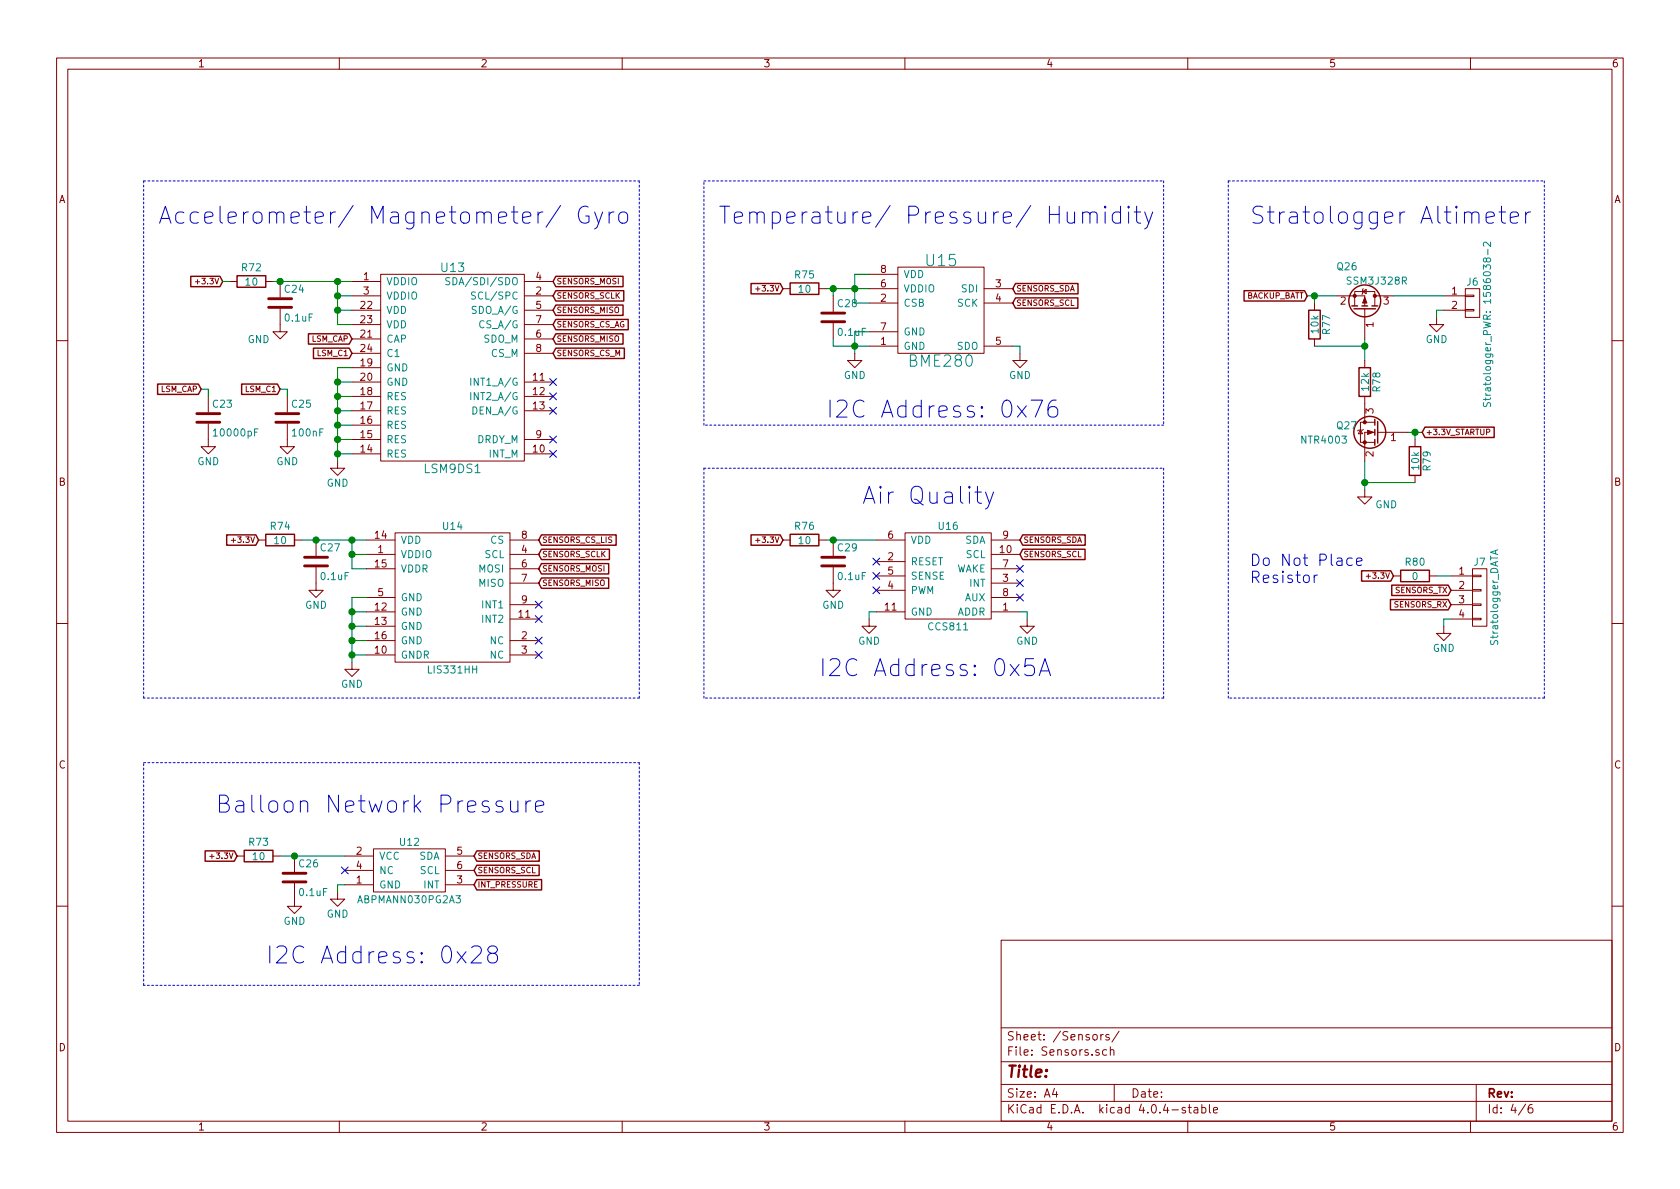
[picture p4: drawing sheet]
EESchema Schematic File Version 2
LIBS:power
LIBS:device
LIBS:transistors
LIBS:conn
LIBS:linear
LIBS:regul
LIBS:74xx
LIBS:cmos4000
LIBS:adc-dac
LIBS:memory
LIBS:xilinx
LIBS:microcontrollers
LIBS:dsp
LIBS:microchip
LIBS:analog_switches
LIBS:motorola
LIBS:texas
LIBS:intel
LIBS:audio
LIBS:interface
LIBS:digital-audio
LIBS:philips
LIBS:display
LIBS:cypress
LIBS:siliconi
LIBS:opto
LIBS:atmel
LIBS:contrib
LIBS:valves
LIBS:SWITCH_3PDT
LIBS:switch_dpdt
LIBS:ltc3605
LIBS:ltc4358
LIBS:ltc2992
LIBS:lt6703-3
LIBS:lsm9ds1
LIBS:bme280
LIBS:lis331hh
LIBS:ccs811
LIBS:abpmann030pg2a3
LIBS:ublox_max-m8q
LIBS:rfm69hcw
LIBS:teensy3_6-OuterHeadersOnly
LIBS:switches
LIBS:mounting_hole_eighth_inch
LIBS:MainboardRev1-cache
EELAYER 25 0
EELAYER END
$Descr A4 11693 8268
encoding utf-8
Sheet 4 6
Title ""
Date ""
Rev ""
Comp ""
Comment1 ""
Comment2 ""
Comment3 ""
Comment4 ""
$EndDescr
$Comp
L LSM9DS1 U13
U 1 1
P 3150 2550
F 0 "U13" H 3150 3250 60  0000 C CNN
F 1 "LSM9DS1" H 3150 1850 60  0000 C CNN
F 2 "LSM9DS1:PQFN24P43_350X300X102L35X23N" H 4550 2950 60  0001 C CNN
F 3 "" H 4550 2950 60  0001 C CNN
	1    3150 2550
	1    0    0    -1  
$EndComp
Text GLabel 1550 1950 0    39   Input ~ 0
+3.3V
$Comp
L R R72
U 1 1
P 1750 1950
F 0 "R72" V 1650 1950 50  0000 C CNN
F 1 "10" V 1750 1950 50  0000 C CNN
F 2 "Resistors_SMD:R_0603_HandSoldering" V 1680 1950 50  0001 C CNN
F 3 "" H 1750 1950 50  0001 C CNN
	1    1750 1950
	0    1    1    0   
$EndComp
$Comp
L C C24
U 1 1
P 1950 2100
F 0 "C24" H 1975 2200 50  0000 L CNN
F 1 "0.1uF" H 1975 2000 50  0000 L CNN
F 2 "Capacitors_SMD:C_0603_HandSoldering" H 1988 1950 50  0001 C CNN
F 3 "" H 1950 2100 50  0001 C CNN
	1    1950 2100
	1    0    0    -1  
$EndComp
$Comp
L GND #PWR054
U 1 1
P 1950 2250
F 0 "#PWR054" H 1950 2000 50  0001 C CNN
F 1 "GND" H 1800 2150 50  0000 C CNN
F 2 "" H 1950 2250 50  0001 C CNN
F 3 "" H 1950 2250 50  0001 C CNN
	1    1950 2250
	1    0    0    -1  
$EndComp
Text GLabel 2450 2350 0    39   Input ~ 0
LSM_CAP
Text GLabel 2450 2450 0    39   Input ~ 0
LSM_C1
$Comp
L GND #PWR055
U 1 1
P 2350 3200
F 0 "#PWR055" H 2350 2950 50  0001 C CNN
F 1 "GND" H 2350 3050 50  0000 C CNN
F 2 "" H 2350 3200 50  0001 C CNN
F 3 "" H 2350 3200 50  0001 C CNN
	1    2350 3200
	1    0    0    -1  
$EndComp
$Comp
L C C23
U 1 1
P 1450 2900
F 0 "C23" H 1475 3000 50  0000 L CNN
F 1 "10000pF" H 1475 2800 50  0000 L CNN
F 2 "Capacitors_SMD:C_0603_HandSoldering" H 1488 2750 50  0001 C CNN
F 3 "" H 1450 2900 50  0001 C CNN
	1    1450 2900
	1    0    0    -1  
$EndComp
$Comp
L C C25
U 1 1
P 2000 2900
F 0 "C25" H 2025 3000 50  0000 L CNN
F 1 "100nF" H 2025 2800 50  0000 L CNN
F 2 "Capacitors_SMD:C_0603_HandSoldering" H 2038 2750 50  0001 C CNN
F 3 "" H 2000 2900 50  0001 C CNN
	1    2000 2900
	1    0    0    -1  
$EndComp
$Comp
L GND #PWR056
U 1 1
P 1450 3050
F 0 "#PWR056" H 1450 2800 50  0001 C CNN
F 1 "GND" H 1450 2900 50  0000 C CNN
F 2 "" H 1450 3050 50  0001 C CNN
F 3 "" H 1450 3050 50  0001 C CNN
	1    1450 3050
	1    0    0    -1  
$EndComp
$Comp
L GND #PWR057
U 1 1
P 2000 3050
F 0 "#PWR057" H 2000 2800 50  0001 C CNN
F 1 "GND" H 2000 2900 50  0000 C CNN
F 2 "" H 2000 3050 50  0001 C CNN
F 3 "" H 2000 3050 50  0001 C CNN
	1    2000 3050
	1    0    0    -1  
$EndComp
Text GLabel 1400 2700 0    39   Input ~ 0
LSM_CAP
Text GLabel 1950 2700 0    39   Input ~ 0
LSM_C1
NoConn ~ 3850 3150
NoConn ~ 3850 3050
NoConn ~ 3850 2850
NoConn ~ 3850 2750
NoConn ~ 3850 2650
Text GLabel 3850 1950 2    39   Input ~ 0
SENSORS_MOSI
Text GLabel 3850 2150 2    39   Input ~ 0
SENSORS_MISO
Text GLabel 3850 2050 2    39   Input ~ 0
SENSORS_SCLK
Text GLabel 3850 2250 2    39   Input ~ 0
SENSORS_CS_AG
Text GLabel 3850 2450 2    39   Input ~ 0
SENSORS_CS_M
Text GLabel 3850 2350 2    39   Input ~ 0
SENSORS_MISO
$Comp
L BME280 U15
U 1 1
P 6550 2150
F 0 "U15" H 6550 2500 79  0000 C CNN
F 1 "BME280" H 6550 1800 79  0000 C CNN
F 2 "Dans_Parts:BME280" H 6550 2150 79  0001 C CNN
F 3 "" H 6550 2150 79  0001 C CNN
	1    6550 2150
	1    0    0    -1  
$EndComp
$Comp
L GND #PWR058
U 1 1
P 7100 2450
F 0 "#PWR058" H 7100 2200 50  0001 C CNN
F 1 "GND" H 7100 2300 50  0000 C CNN
F 2 "" H 7100 2450 50  0001 C CNN
F 3 "" H 7100 2450 50  0001 C CNN
	1    7100 2450
	1    0    0    -1  
$EndComp
$Comp
L GND #PWR059
U 1 1
P 5950 2450
F 0 "#PWR059" H 5950 2200 50  0001 C CNN
F 1 "GND" H 5950 2300 50  0000 C CNN
F 2 "" H 5950 2450 50  0001 C CNN
F 3 "" H 5950 2450 50  0001 C CNN
	1    5950 2450
	1    0    0    -1  
$EndComp
$Comp
L C C28
U 1 1
P 5800 2200
F 0 "C28" H 5825 2300 50  0000 L CNN
F 1 "0.1uF" H 5825 2100 50  0000 L CNN
F 2 "Capacitors_SMD:C_0603_HandSoldering" H 5838 2050 50  0001 C CNN
F 3 "" H 5800 2200 50  0001 C CNN
	1    5800 2200
	1    0    0    -1  
$EndComp
$Comp
L R R75
U 1 1
P 5600 2000
F 0 "R75" V 5500 2000 50  0000 C CNN
F 1 "10" V 5600 2000 50  0000 C CNN
F 2 "Resistors_SMD:R_0603_HandSoldering" V 5530 2000 50  0001 C CNN
F 3 "" H 5600 2000 50  0001 C CNN
	1    5600 2000
	0    1    1    0   
$EndComp
Text GLabel 5450 2000 0    39   Input ~ 0
+3.3V
Text GLabel 7050 2000 2    39   Input ~ 0
SENSORS_SDA
Text GLabel 7050 2100 2    39   Input ~ 0
SENSORS_SCL
$Comp
L LIS331HH U14
U 1 1
P 3150 4300
F 0 "U14" H 3150 4950 50  0000 C CNN
F 1 "LIS331HH" H 3150 3950 50  0000 C CNN
F 2 "Dans_Parts:LGA16_3x3mm_0.5mm_pitch" H 3150 4300 39  0001 C CNN
F 3 "" H 3150 4300 39  0001 C CNN
	1    3150 4300
	1    0    0    -1  
$EndComp
NoConn ~ 3750 4550
NoConn ~ 3750 4450
$Comp
L GND #PWR060
U 1 1
P 2450 4600
F 0 "#PWR060" H 2450 4350 50  0001 C CNN
F 1 "GND" H 2450 4450 50  0000 C CNN
F 2 "" H 2450 4600 50  0001 C CNN
F 3 "" H 2450 4600 50  0001 C CNN
	1    2450 4600
	1    0    0    -1  
$EndComp
$Comp
L C C27
U 1 1
P 2200 3900
F 0 "C27" H 2225 4000 50  0000 L CNN
F 1 "0.1uF" H 2225 3800 50  0000 L CNN
F 2 "Capacitors_SMD:C_0603_HandSoldering" H 2238 3750 50  0001 C CNN
F 3 "" H 2200 3900 50  0001 C CNN
	1    2200 3900
	1    0    0    -1  
$EndComp
$Comp
L GND #PWR061
U 1 1
P 2200 4050
F 0 "#PWR061" H 2200 3800 50  0001 C CNN
F 1 "GND" H 2200 3900 50  0000 C CNN
F 2 "" H 2200 4050 50  0001 C CNN
F 3 "" H 2200 4050 50  0001 C CNN
	1    2200 4050
	1    0    0    -1  
$EndComp
$Comp
L R R74
U 1 1
P 1950 3750
F 0 "R74" V 1850 3750 50  0000 C CNN
F 1 "10" V 1950 3750 50  0000 C CNN
F 2 "Resistors_SMD:R_0603_HandSoldering" V 1880 3750 50  0001 C CNN
F 3 "" H 1950 3750 50  0001 C CNN
	1    1950 3750
	0    1    1    0   
$EndComp
Text GLabel 1800 3750 0    39   Input ~ 0
+3.3V
Text GLabel 3750 3750 2    39   Input ~ 0
SENSORS_CS_LIS
Text GLabel 3750 3850 2    39   Input ~ 0
SENSORS_SCLK
Text GLabel 3750 3950 2    39   Input ~ 0
SENSORS_MOSI
Text GLabel 3750 4050 2    39   Input ~ 0
SENSORS_MISO
$Comp
L CCS811 U16
U 1 1
P 6600 4050
F 0 "U16" H 6600 4450 50  0000 C CNN
F 1 "CCS811" H 6600 3750 50  0000 C CNN
F 2 "Dans_Parts:SON60P270X400X110-11N" H 6600 4050 39  0001 C CNN
F 3 "" H 6600 4050 39  0001 C CNN
	1    6600 4050
	1    0    0    -1  
$EndComp
NoConn ~ 6100 3900
NoConn ~ 6100 4000
NoConn ~ 6100 4100
$Comp
L C C29
U 1 1
P 5800 3900
F 0 "C29" H 5825 4000 50  0000 L CNN
F 1 "0.1uF" H 5825 3800 50  0000 L CNN
F 2 "Capacitors_SMD:C_0603_HandSoldering" H 5838 3750 50  0001 C CNN
F 3 "" H 5800 3900 50  0001 C CNN
	1    5800 3900
	1    0    0    -1  
$EndComp
Wire Wire Line
	1600 1950 1550 1950
Wire Wire Line
	1900 1950 2450 1950
Connection ~ 1950 1950
Wire Wire Line
	2350 2250 2450 2250
Wire Wire Line
	2350 1950 2350 2250
Connection ~ 2350 1950
Wire Wire Line
	2450 2050 2350 2050
Connection ~ 2350 2050
Wire Wire Line
	2450 2150 2350 2150
Connection ~ 2350 2150
Wire Wire Line
	2450 2550 2350 2550
Wire Wire Line
	2350 2550 2350 3200
Wire Wire Line
	2450 2650 2350 2650
Connection ~ 2350 2650
Wire Wire Line
	2450 2750 2350 2750
Connection ~ 2350 2750
Wire Wire Line
	2450 2850 2350 2850
Connection ~ 2350 2850
Wire Wire Line
	2450 2950 2350 2950
Connection ~ 2350 2950
Wire Wire Line
	2450 3050 2350 3050
Connection ~ 2350 3050
Wire Wire Line
	2450 3150 2350 3150
Connection ~ 2350 3150
Wire Wire Line
	1400 2700 1450 2700
Wire Wire Line
	1450 2700 1450 2750
Wire Wire Line
	1950 2700 2000 2700
Wire Wire Line
	2000 2700 2000 2750
Wire Wire Line
	7100 2450 7100 2400
Wire Wire Line
	7100 2400 7050 2400
Wire Wire Line
	6050 1900 5950 1900
Wire Wire Line
	5950 1900 5950 2100
Wire Wire Line
	5950 2100 6050 2100
Wire Wire Line
	5750 2000 6050 2000
Connection ~ 5950 2000
Wire Wire Line
	6050 2300 5950 2300
Wire Wire Line
	5800 2400 6050 2400
Wire Wire Line
	5950 2300 5950 2450
Connection ~ 5950 2400
Wire Wire Line
	5800 2050 5800 2000
Wire Wire Line
	5800 2350 5800 2400
Connection ~ 5800 2000
Wire Wire Line
	2550 4150 2450 4150
Wire Wire Line
	2450 4150 2450 4600
Wire Wire Line
	2450 4550 2550 4550
Wire Wire Line
	2550 4450 2450 4450
Connection ~ 2450 4450
Wire Wire Line
	2550 4350 2450 4350
Connection ~ 2450 4350
Wire Wire Line
	2550 4250 2450 4250
Connection ~ 2450 4250
Connection ~ 2450 4550
Wire Wire Line
	2450 3950 2550 3950
Wire Wire Line
	2450 3750 2450 3950
Wire Wire Line
	2100 3750 2550 3750
Wire Wire Line
	2550 3850 2450 3850
Connection ~ 2450 3850
Connection ~ 2450 3750
Connection ~ 2200 3750
Wire Wire Line
	5750 3750 6100 3750
$Comp
L R R76
U 1 1
P 5600 3750
F 0 "R76" V 5500 3750 50  0000 C CNN
F 1 "10" V 5600 3750 50  0000 C CNN
F 2 "Resistors_SMD:R_0603_HandSoldering" V 5530 3750 50  0001 C CNN
F 3 "" H 5600 3750 50  0001 C CNN
	1    5600 3750
	0    1    1    0   
$EndComp
Connection ~ 5800 3750
Text GLabel 5450 3750 0    39   Input ~ 0
+3.3V
$Comp
L GND #PWR062
U 1 1
P 5800 4050
F 0 "#PWR062" H 5800 3800 50  0001 C CNN
F 1 "GND" H 5800 3900 50  0000 C CNN
F 2 "" H 5800 4050 50  0001 C CNN
F 3 "" H 5800 4050 50  0001 C CNN
	1    5800 4050
	1    0    0    -1  
$EndComp
$Comp
L GND #PWR063
U 1 1
P 6050 4300
F 0 "#PWR063" H 6050 4050 50  0001 C CNN
F 1 "GND" H 6050 4150 50  0000 C CNN
F 2 "" H 6050 4300 50  0001 C CNN
F 3 "" H 6050 4300 50  0001 C CNN
	1    6050 4300
	1    0    0    -1  
$EndComp
Wire Wire Line
	6050 4300 6050 4250
Wire Wire Line
	6050 4250 6100 4250
Text GLabel 7100 3850 2    39   Input ~ 0
SENSORS_SCL
Text GLabel 7100 3750 2    39   Input ~ 0
SENSORS_SDA
$Comp
L GND #PWR064
U 1 1
P 7150 4300
F 0 "#PWR064" H 7150 4050 50  0001 C CNN
F 1 "GND" H 7150 4150 50  0000 C CNN
F 2 "" H 7150 4300 50  0001 C CNN
F 3 "" H 7150 4300 50  0001 C CNN
	1    7150 4300
	1    0    0    -1  
$EndComp
Wire Wire Line
	7150 4300 7150 4250
Wire Wire Line
	7150 4250 7100 4250
Text Notes 5700 4700 0    118  ~ 0
I2C Address: 0x5A
NoConn ~ 7100 4150
NoConn ~ 7100 4050
NoConn ~ 7100 3950
Text GLabel 9100 2050 0    39   Input ~ 0
BACKUP_BATT
$Comp
L GND #PWR065
U 1 1
P 10000 2200
F 0 "#PWR065" H 10000 1950 50  0001 C CNN
F 1 "GND" H 10000 2050 50  0000 C CNN
F 2 "" H 10000 2200 50  0001 C CNN
F 3 "" H 10000 2200 50  0001 C CNN
	1    10000 2200
	1    0    0    -1  
$EndComp
Wire Wire Line
	10000 2200 10000 2150
Wire Wire Line
	10000 2150 10050 2150
Text GLabel 10100 4100 0    39   Input ~ 0
SENSORS_TX
Text GLabel 10100 4200 0    39   Input ~ 0
SENSORS_RX
$Comp
L CONN_01X02 J6
U 1 1
P 10250 2100
F 0 "J6" H 10250 2250 50  0000 C CNN
F 1 "Stratologger_PWR: 1586038-2" V 10350 1950 50  0000 C CNN
F 2 "Dans_Parts:CONN_2POS_VERT_TE_CONN_LOCK_5-103669-1" H 10250 2100 50  0001 C CNN
F 3 "" H 10250 2100 50  0001 C CNN
	1    10250 2100
	1    0    0    -1  
$EndComp
$Comp
L CONN_01X04 J7
U 1 1
P 10300 4150
F 0 "J7" H 10300 4400 50  0000 C CNN
F 1 "Stratologger_DATA" V 10400 4150 50  0000 C CNN
F 2 "Dans_Parts:4-Pin_Molex_Vertical" H 10300 4150 50  0001 C CNN
F 3 "" H 10300 4150 50  0001 C CNN
	1    10300 4150
	1    0    0    -1  
$EndComp
$Comp
L GND #PWR066
U 1 1
P 10050 4350
F 0 "#PWR066" H 10050 4100 50  0001 C CNN
F 1 "GND" H 10050 4200 50  0000 C CNN
F 2 "" H 10050 4350 50  0001 C CNN
F 3 "" H 10050 4350 50  0001 C CNN
	1    10050 4350
	1    0    0    -1  
$EndComp
Wire Wire Line
	10050 4350 10050 4300
Wire Wire Line
	10050 4300 10100 4300
$Comp
L R R80
U 1 1
P 9850 4000
F 0 "R80" V 9750 4000 50  0000 C CNN
F 1 "0" V 9850 4000 50  0000 C CNN
F 2 "Resistors_SMD:R_0603_HandSoldering" V 9780 4000 50  0001 C CNN
F 3 "" H 9850 4000 50  0001 C CNN
	1    9850 4000
	0    1    1    0   
$EndComp
Wire Wire Line
	10000 4000 10100 4000
Text GLabel 9700 4000 0    39   Input ~ 0
+3.3V
Text Notes 8700 4050 0    79   ~ 0
Do Not Place \nResistor
Text Notes 1850 6700 0    118  ~ 0
I2C Address: 0x28
$Comp
L ABPMANN030PG2A3 U12
U 1 1
P 2850 6050
F 0 "U12" H 2850 6250 50  0000 C CNN
F 1 "ABPMANN030PG2A3" H 2850 5850 50  0000 C CNN
F 2 "Dans_Parts:PRESSURE_TRANSDUCER_ABPMANN030PG2A3" H 2850 6050 118 0001 C CNN
F 3 "" H 2850 6050 118 0001 C CNN
	1    2850 6050
	1    0    0    -1  
$EndComp
$Comp
L C C26
U 1 1
P 2050 6100
F 0 "C26" H 2075 6200 50  0000 L CNN
F 1 "0.1uF" H 2075 6000 50  0000 L CNN
F 2 "Capacitors_SMD:C_0603_HandSoldering" H 2088 5950 50  0001 C CNN
F 3 "" H 2050 6100 50  0001 C CNN
	1    2050 6100
	1    0    0    -1  
$EndComp
Wire Wire Line
	1950 5950 2400 5950
$Comp
L GND #PWR067
U 1 1
P 2050 6250
F 0 "#PWR067" H 2050 6000 50  0001 C CNN
F 1 "GND" H 2050 6100 50  0000 C CNN
F 2 "" H 2050 6250 50  0001 C CNN
F 3 "" H 2050 6250 50  0001 C CNN
	1    2050 6250
	1    0    0    -1  
$EndComp
$Comp
L GND #PWR068
U 1 1
P 2350 6200
F 0 "#PWR068" H 2350 5950 50  0001 C CNN
F 1 "GND" H 2350 6050 50  0000 C CNN
F 2 "" H 2350 6200 50  0001 C CNN
F 3 "" H 2350 6200 50  0001 C CNN
	1    2350 6200
	1    0    0    -1  
$EndComp
Wire Wire Line
	2350 6200 2350 6150
Wire Wire Line
	2350 6150 2400 6150
$Comp
L R R73
U 1 1
P 1800 5950
F 0 "R73" V 1700 5950 50  0000 C CNN
F 1 "10" V 1800 5950 50  0000 C CNN
F 2 "Resistors_SMD:R_0603_HandSoldering" V 1730 5950 50  0001 C CNN
F 3 "" H 1800 5950 50  0001 C CNN
	1    1800 5950
	0    1    1    0   
$EndComp
Connection ~ 2050 5950
Text GLabel 1650 5950 0    39   Input ~ 0
+3.3V
NoConn ~ 2400 6050
Text GLabel 3300 5950 2    39   Input ~ 0
SENSORS_SDA
Text GLabel 3300 6050 2    39   Input ~ 0
SENSORS_SCL
Text GLabel 3300 6150 2    39   Input ~ 0
INT_PRESSURE
Text Notes 1100 1550 0    118  ~ 0
Accelerometer/ Magnetometer/ Gyro
Wire Notes Line
	1000 1250 4450 1250
Wire Notes Line
	4450 1250 4450 4850
Wire Notes Line
	4450 4850 1000 4850
Wire Notes Line
	1000 4850 1000 1250
Text Notes 5000 1550 0    118  ~ 0
Temperature/ Pressure/ Humidity
Wire Notes Line
	4900 1250 8100 1250
Wire Notes Line
	8100 1250 8100 2950
Wire Notes Line
	8100 2950 4900 2950
Wire Notes Line
	4900 2950 4900 1250
Text Notes 5750 2900 0    118  ~ 0
I2C Address: 0x76
Text Notes 6000 3500 0    118  ~ 0
Air Quality
Wire Notes Line
	4900 3250 8100 3250
Wire Notes Line
	8100 3250 8100 4850
Wire Notes Line
	8100 4850 4900 4850
Wire Notes Line
	4900 4850 4900 3250
Text Notes 1500 5650 0    118  ~ 0
Balloon Network Pressure
Wire Notes Line
	1000 5300 4450 5300
Wire Notes Line
	4450 5300 4450 6850
Wire Notes Line
	4450 6850 1000 6850
Wire Notes Line
	1000 6850 1000 5300
Text Notes 8700 1550 0    118  ~ 0
Stratologger Altimeter
Wire Notes Line
	8550 1250 10750 1250
Wire Notes Line
	10750 1250 10750 4850
Wire Notes Line
	10750 4850 8550 4850
Wire Notes Line
	8550 4850 8550 1250
$Comp
L Q_PMOS_GSD Q26
U 1 1
P 9500 2150
F 0 "Q26" V 9800 2100 50  0000 R CNN
F 1 "SSM3J328R" V 9700 2450 50  0000 R CNN
F 2 "TO_SOT_Packages_SMD:SOT-23" H 9700 2250 50  0001 C CNN
F 3 "" H 9500 2150 50  0000 C CNN
	1    9500 2150
	0    1    -1   0   
$EndComp
$Comp
L GND #PWR069
U 1 1
P 9500 3400
F 0 "#PWR069" H 9500 3150 50  0001 C CNN
F 1 "GND" H 9650 3300 50  0000 C CNN
F 2 "" H 9500 3400 50  0000 C CNN
F 3 "" H 9500 3400 50  0000 C CNN
	1    9500 3400
	1    0    0    -1  
$EndComp
$Comp
L R R79
U 1 1
P 9850 3200
F 0 "R79" V 9930 3200 50  0000 C CNN
F 1 "10k" V 9850 3200 50  0000 C CNN
F 2 "Resistors_SMD:R_0603_HandSoldering" V 9780 3200 50  0001 C CNN
F 3 "" H 9850 3200 50  0000 C CNN
	1    9850 3200
	1    0    0    -1  
$EndComp
$Comp
L Q_NMOS_GSD Q27
U 1 1
P 9600 3000
F 0 "Q27" H 9900 3050 50  0000 R CNN
F 1 "NTR4003" H 10150 2950 50  0000 R CNN
F 2 "TO_SOT_Packages_SMD:SOT-23" H 9800 3100 50  0001 C CNN
F 3 "" H 9600 3000 50  0000 C CNN
	1    9600 3000
	-1   0    0    -1  
$EndComp
Wire Wire Line
	9150 2400 9500 2400
Wire Wire Line
	9500 2350 9500 2500
Connection ~ 9500 2400
Wire Wire Line
	9500 3200 9500 3400
Wire Wire Line
	9850 3350 9500 3350
Connection ~ 9500 3350
Wire Wire Line
	9850 3050 9850 3000
Wire Wire Line
	9800 3000 9900 3000
Connection ~ 9850 3000
$Comp
L R R78
U 1 1
P 9500 2650
F 0 "R78" V 9580 2650 50  0000 C CNN
F 1 "12k" V 9500 2650 50  0000 C CNN
F 2 "Resistors_SMD:R_0603_HandSoldering" V 9430 2650 50  0001 C CNN
F 3 "" H 9500 2650 50  0001 C CNN
	1    9500 2650
	1    0    0    -1  
$EndComp
$Comp
L R R77
U 1 1
P 9150 2250
F 0 "R77" V 9230 2250 50  0000 C CNN
F 1 "10k" V 9150 2250 50  0000 C CNN
F 2 "Resistors_SMD:R_0603_HandSoldering" V 9080 2250 50  0001 C CNN
F 3 "" H 9150 2250 50  0001 C CNN
	1    9150 2250
	1    0    0    -1  
$EndComp
Wire Wire Line
	9150 2100 9150 2050
Wire Wire Line
	9100 2050 9300 2050
Connection ~ 9150 2050
Wire Wire Line
	9700 2050 10050 2050
Text GLabel 9900 3000 2    39   Input ~ 0
+3.3V_STARTUP
NoConn ~ 3750 4300
NoConn ~ 3750 4200
$EndSCHEMATC
